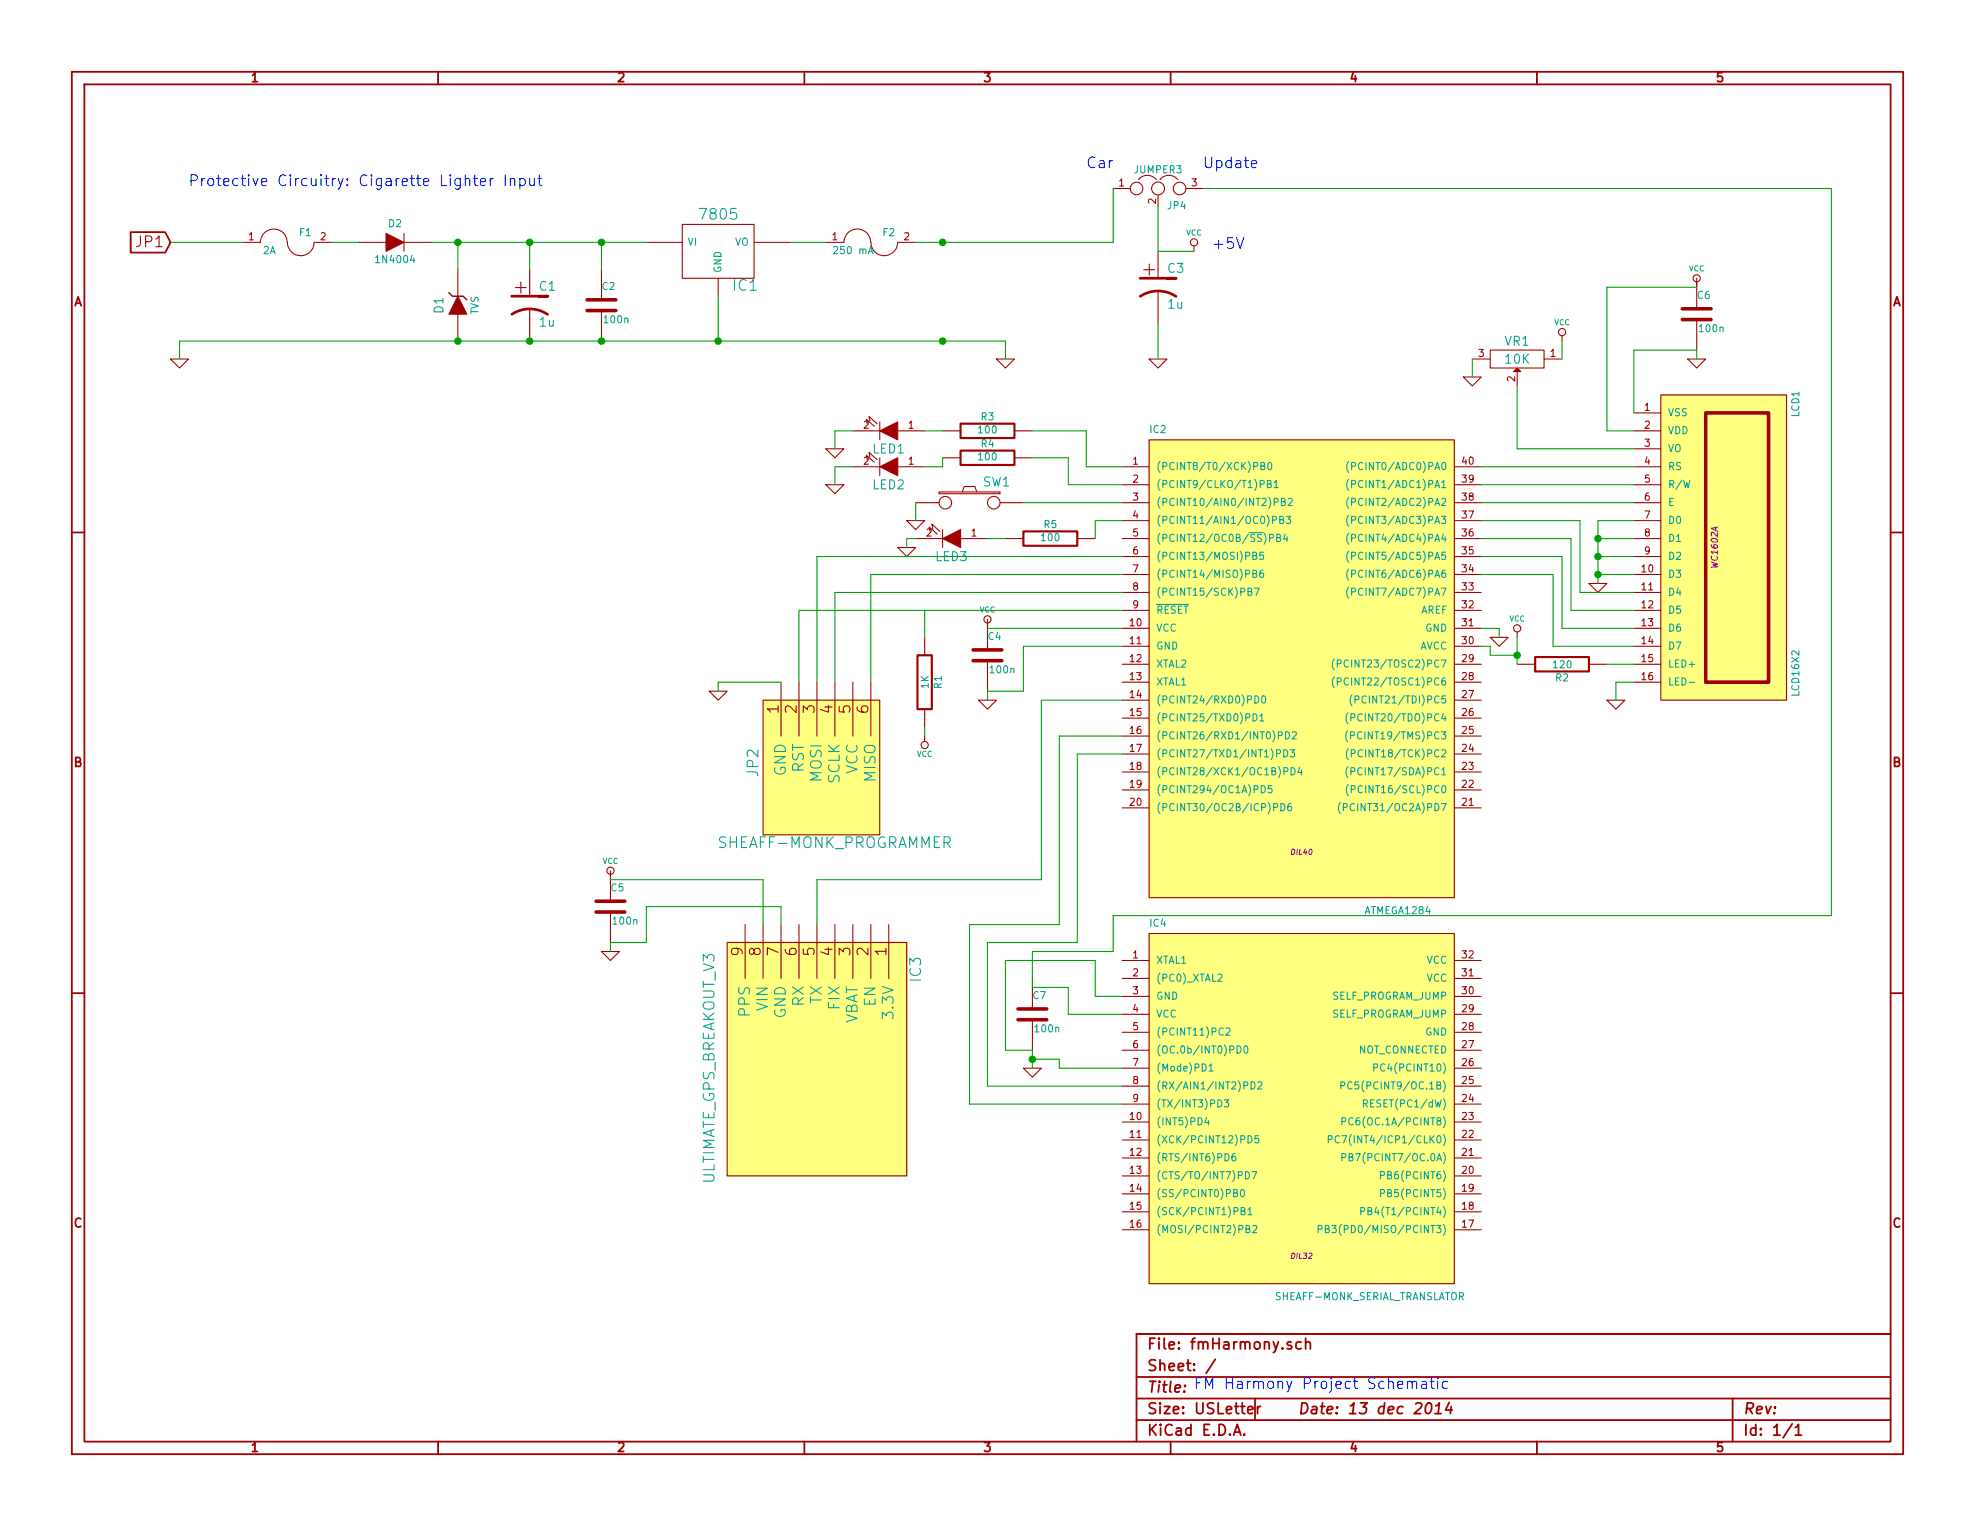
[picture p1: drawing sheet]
EESchema Schematic File Version 2
LIBS:power
LIBS:device
LIBS:transistors
LIBS:conn
LIBS:linear
LIBS:regul
LIBS:74xx
LIBS:cmos4000
LIBS:adc-dac
LIBS:memory
LIBS:xilinx
LIBS:special
LIBS:microcontrollers
LIBS:dsp
LIBS:microchip
LIBS:analog_switches
LIBS:motorola
LIBS:texas
LIBS:intel
LIBS:audio
LIBS:interface
LIBS:digital-audio
LIBS:philips
LIBS:display
LIBS:cypress
LIBS:siliconi
LIBS:opto
LIBS:atmel
LIBS:contrib
LIBS:valves
LIBS:kyles_library
LIBS:fmHarmony-cache
EELAYER 27 0
EELAYER END
$Descr USLetter 11000 8500
encoding utf-8
Sheet 1 1
Title ""
Date "13 dec 2014"
Rev ""
Comp ""
Comment1 ""
Comment2 ""
Comment3 ""
Comment4 ""
$EndDescr
$Comp
L ATMEGA1284 IC2
U 1 1
P 7250 4300
F 0 "IC2" H 6400 6180 40  0000 L BNN
F 1 "ATMEGA1284" H 7600 3500 40  0000 L BNN
F 2 "DIL40" H 7250 3850 30  0000 C CIN
F 3 "" H 7250 3850 60  0000 C CNN
	1    7250 4300
	1    0    0    -1  
$EndComp
$Comp
L R R1
U 1 1
P 5150 3800
F 0 "R1" V 5230 3800 40  0000 C CNN
F 1 "1K" V 5157 3801 40  0000 C CNN
F 2 "" V 5080 3800 30  0000 C CNN
F 3 "" H 5150 3800 30  0000 C CNN
	1    5150 3800
	1    0    0    -1  
$EndComp
$Comp
L VCC #PWR?
U 1 1
P 5150 4100
F 0 "#PWR?" H 5150 4200 30  0001 C CNN
F 1 "VCC" H 5150 4200 30  0000 C CNN
F 2 "" H 5150 4100 60  0000 C CNN
F 3 "" H 5150 4100 60  0000 C CNN
	1    5150 4100
	-1   0    0    1   
$EndComp
$Comp
L VCC #PWR?
U 1 1
P 5500 3500
F 0 "#PWR?" H 5500 3600 30  0001 C CNN
F 1 "VCC" H 5500 3600 30  0000 C CNN
F 2 "" H 5500 3500 60  0000 C CNN
F 3 "" H 5500 3500 60  0000 C CNN
	1    5500 3500
	1    0    0    -1  
$EndComp
$Comp
L GND #PWR?
U 1 1
P 5500 3900
F 0 "#PWR?" H 5500 3900 30  0001 C CNN
F 1 "GND" H 5500 3830 30  0001 C CNN
F 2 "" H 5500 3900 60  0000 C CNN
F 3 "" H 5500 3900 60  0000 C CNN
	1    5500 3900
	1    0    0    -1  
$EndComp
Text Notes 6650 7750 0    60   ~ 0
FM Harmony Project Schematic
$Comp
L POT VR1
U 1 1
P 8450 2000
F 0 "VR1" H 8450 1900 50  0000 C CNN
F 1 "10K" H 8450 2000 50  0000 C CNN
F 2 "" H 8450 2000 60  0000 C CNN
F 3 "" H 8450 2000 60  0000 C CNN
	1    8450 2000
	-1   0    0    1   
$EndComp
$Comp
L GND #PWR?
U 1 1
P 8200 2100
F 0 "#PWR?" H 8200 2100 30  0001 C CNN
F 1 "GND" H 8200 2030 30  0001 C CNN
F 2 "" H 8200 2100 60  0000 C CNN
F 3 "" H 8200 2100 60  0000 C CNN
	1    8200 2100
	1    0    0    -1  
$EndComp
$Comp
L VCC #PWR?
U 1 1
P 8700 1900
F 0 "#PWR?" H 8700 2000 30  0001 C CNN
F 1 "VCC" H 8700 2000 30  0000 C CNN
F 2 "" H 8700 1900 60  0000 C CNN
F 3 "" H 8700 1900 60  0000 C CNN
	1    8700 1900
	1    0    0    -1  
$EndComp
$Comp
L LCD16X2 LCD1
U 1 1
P 9600 3050
F 0 "LCD1" H 8800 3450 40  0000 C CNN
F 1 "LCD16X2" H 10300 3450 40  0000 C CNN
F 2 "WC1602A" H 9600 3000 35  0000 C CIN
F 3 "" H 9600 3050 60  0000 C CNN
	1    9600 3050
	0    1    1    0   
$EndComp
$Comp
L GND #PWR?
U 1 1
P 8900 3250
F 0 "#PWR?" H 8900 3250 30  0001 C CNN
F 1 "GND" H 8900 3180 30  0001 C CNN
F 2 "" H 8900 3250 60  0000 C CNN
F 3 "" H 8900 3250 60  0000 C CNN
	1    8900 3250
	1    0    0    -1  
$EndComp
$Comp
L R R2
U 1 1
P 8700 3700
F 0 "R2" V 8780 3700 40  0000 C CNN
F 1 "120" V 8707 3701 40  0000 C CNN
F 2 "" V 8630 3700 30  0000 C CNN
F 3 "" H 8700 3700 30  0000 C CNN
	1    8700 3700
	0    1    1    0   
$EndComp
$Comp
L VCC #PWR?
U 1 1
P 8450 3550
F 0 "#PWR?" H 8450 3650 30  0001 C CNN
F 1 "VCC" H 8450 3650 30  0000 C CNN
F 2 "" H 8450 3550 60  0000 C CNN
F 3 "" H 8450 3550 60  0000 C CNN
	1    8450 3550
	1    0    0    -1  
$EndComp
$Comp
L GND #PWR?
U 1 1
P 9000 3900
F 0 "#PWR?" H 9000 3900 30  0001 C CNN
F 1 "GND" H 9000 3830 30  0001 C CNN
F 2 "" H 9000 3900 60  0000 C CNN
F 3 "" H 9000 3900 60  0000 C CNN
	1    9000 3900
	1    0    0    -1  
$EndComp
$Comp
L ZENER D1
U 1 1
P 2550 1700
F 0 "D1" H 2550 1800 50  0000 C CNN
F 1 "TVS" H 2550 1600 40  0000 C CNN
F 2 "~" H 2550 1700 60  0000 C CNN
F 3 "~" H 2550 1700 60  0000 C CNN
	1    2550 1700
	0    -1   -1   0   
$EndComp
$Comp
L DIODE D2
U 1 1
P 2200 1350
F 0 "D2" H 2200 1450 40  0000 C CNN
F 1 "1N4004" H 2200 1250 40  0000 C CNN
F 2 "~" H 2200 1350 60  0000 C CNN
F 3 "~" H 2200 1350 60  0000 C CNN
	1    2200 1350
	1    0    0    -1  
$EndComp
$Comp
L FUSE F1
U 1 1
P 1600 1350
F 0 "F1" H 1700 1400 40  0000 C CNN
F 1 "2A" H 1500 1300 40  0000 C CNN
F 2 "~" H 1600 1350 60  0000 C CNN
F 3 "~" H 1600 1350 60  0000 C CNN
	1    1600 1350
	1    0    0    -1  
$EndComp
$Comp
L FUSE F2
U 1 1
P 4850 1350
F 0 "F2" H 4950 1400 40  0000 C CNN
F 1 "250 mA" H 4750 1300 40  0000 C CNN
F 2 "~" H 4850 1350 60  0000 C CNN
F 3 "~" H 4850 1350 60  0000 C CNN
	1    4850 1350
	1    0    0    -1  
$EndComp
$Comp
L C C2
U 1 1
P 3350 1700
F 0 "C2" H 3350 1800 40  0000 L CNN
F 1 "100n" H 3356 1615 40  0000 L CNN
F 2 "~" H 3388 1550 30  0000 C CNN
F 3 "~" H 3350 1700 60  0000 C CNN
	1    3350 1700
	1    0    0    -1  
$EndComp
$Comp
L CP1 C1
U 1 1
P 2950 1700
F 0 "C1" H 3000 1800 50  0000 L CNN
F 1 "1u" H 3000 1600 50  0000 L CNN
F 2 "~" H 2950 1700 60  0000 C CNN
F 3 "~" H 2950 1700 60  0000 C CNN
	1    2950 1700
	1    0    0    -1  
$EndComp
$Comp
L CP1 C3
U 1 1
P 6450 1600
F 0 "C3" H 6500 1700 50  0000 L CNN
F 1 "1u" H 6500 1500 50  0000 L CNN
F 2 "~" H 6450 1600 60  0000 C CNN
F 3 "~" H 6450 1600 60  0000 C CNN
	1    6450 1600
	1    0    0    -1  
$EndComp
$Comp
L 7805 IC1
U 1 1
P 4000 1400
F 0 "IC1" H 4150 1204 60  0000 C CNN
F 1 "7805" H 4000 1600 60  0000 C CNN
F 2 "" H 4000 1400 60  0000 C CNN
F 3 "" H 4000 1400 60  0000 C CNN
	1    4000 1400
	1    0    0    -1  
$EndComp
Text GLabel 950  1350 0    60   Input ~ 0
JP1
$Comp
L GND #PWR?
U 1 1
P 1000 2000
F 0 "#PWR?" H 1000 2000 30  0001 C CNN
F 1 "GND" H 1000 1930 30  0001 C CNN
F 2 "" H 1000 2000 60  0000 C CNN
F 3 "" H 1000 2000 60  0000 C CNN
	1    1000 2000
	1    0    0    -1  
$EndComp
$Comp
L VCC #PWR?
U 1 1
P 6650 1400
F 0 "#PWR?" H 6650 1500 30  0001 C CNN
F 1 "VCC" H 6650 1500 30  0000 C CNN
F 2 "" H 6650 1400 60  0000 C CNN
F 3 "" H 6650 1400 60  0000 C CNN
	1    6650 1400
	1    0    0    -1  
$EndComp
$Comp
L GND #PWR?
U 1 1
P 5600 2000
F 0 "#PWR?" H 5600 2000 30  0001 C CNN
F 1 "GND" H 5600 1930 30  0001 C CNN
F 2 "" H 5600 2000 60  0000 C CNN
F 3 "" H 5600 2000 60  0000 C CNN
	1    5600 2000
	1    0    0    -1  
$EndComp
Text Notes 1050 1050 0    60   ~ 0
Protective Circuitry: Cigarette Lighter Input
$Comp
L C C4
U 1 1
P 5500 3650
F 0 "C4" H 5500 3750 40  0000 L CNN
F 1 "100n" H 5506 3565 40  0000 L CNN
F 2 "~" H 5538 3500 30  0000 C CNN
F 3 "~" H 5500 3650 60  0000 C CNN
	1    5500 3650
	1    0    0    -1  
$EndComp
$Comp
L VCC #PWR?
U 1 1
P 3400 4900
F 0 "#PWR?" H 3400 5000 30  0001 C CNN
F 1 "VCC" H 3400 5000 30  0000 C CNN
F 2 "" H 3400 4900 60  0000 C CNN
F 3 "" H 3400 4900 60  0000 C CNN
	1    3400 4900
	1    0    0    -1  
$EndComp
$Comp
L GND #PWR?
U 1 1
P 3400 5300
F 0 "#PWR?" H 3400 5300 30  0001 C CNN
F 1 "GND" H 3400 5230 30  0001 C CNN
F 2 "" H 3400 5300 60  0000 C CNN
F 3 "" H 3400 5300 60  0000 C CNN
	1    3400 5300
	1    0    0    -1  
$EndComp
$Comp
L C C5
U 1 1
P 3400 5050
F 0 "C5" H 3400 5150 40  0000 L CNN
F 1 "100n" H 3406 4965 40  0000 L CNN
F 2 "~" H 3438 4900 30  0000 C CNN
F 3 "~" H 3400 5050 60  0000 C CNN
	1    3400 5050
	1    0    0    -1  
$EndComp
$Comp
L GND #PWR?
U 1 1
P 4000 3850
F 0 "#PWR?" H 4000 3850 30  0001 C CNN
F 1 "GND" H 4000 3780 30  0001 C CNN
F 2 "" H 4000 3850 60  0000 C CNN
F 3 "" H 4000 3850 60  0000 C CNN
	1    4000 3850
	1    0    0    -1  
$EndComp
$Comp
L VCC #PWR?
U 1 1
P 9450 1600
F 0 "#PWR?" H 9450 1700 30  0001 C CNN
F 1 "VCC" H 9450 1700 30  0000 C CNN
F 2 "" H 9450 1600 60  0000 C CNN
F 3 "" H 9450 1600 60  0000 C CNN
	1    9450 1600
	1    0    0    -1  
$EndComp
$Comp
L GND #PWR?
U 1 1
P 9450 2000
F 0 "#PWR?" H 9450 2000 30  0001 C CNN
F 1 "GND" H 9450 1930 30  0001 C CNN
F 2 "" H 9450 2000 60  0000 C CNN
F 3 "" H 9450 2000 60  0000 C CNN
	1    9450 2000
	1    0    0    -1  
$EndComp
$Comp
L C C6
U 1 1
P 9450 1750
F 0 "C6" H 9450 1850 40  0000 L CNN
F 1 "100n" H 9456 1665 40  0000 L CNN
F 2 "~" H 9488 1600 30  0000 C CNN
F 3 "~" H 9450 1750 60  0000 C CNN
	1    9450 1750
	1    0    0    -1  
$EndComp
Text Notes 6750 1400 0    60   ~ 0
+5V\n
$Comp
L GND #PWR?
U 1 1
P 5750 5950
F 0 "#PWR?" H 5750 5950 30  0001 C CNN
F 1 "GND" H 5750 5880 30  0001 C CNN
F 2 "" H 5750 5950 60  0000 C CNN
F 3 "" H 5750 5950 60  0000 C CNN
	1    5750 5950
	1    0    0    -1  
$EndComp
$Comp
L C C7
U 1 1
P 5750 5650
F 0 "C7" H 5750 5750 40  0000 L CNN
F 1 "100n" H 5756 5565 40  0000 L CNN
F 2 "~" H 5788 5500 30  0000 C CNN
F 3 "~" H 5750 5650 60  0000 C CNN
	1    5750 5650
	1    0    0    -1  
$EndComp
$Comp
L SHEAFF-MONK_PROGRAMMER JP2
U 1 1
P 4600 4600
F 0 "JP2" V 4200 4950 60  0000 C CNN
F 1 "SHEAFF-MONK_PROGRAMMER" H 4650 4500 60  0000 C CNN
F 2 "" H 4650 4500 60  0000 C CNN
F 3 "" H 4650 4500 60  0000 C CNN
	1    4600 4600
	1    0    0    -1  
$EndComp
$Comp
L ULTIMATE_GPS_BREAKOUT_V3 IC3
U 1 1
P 4000 5950
F 0 "IC3" H 3450 7050 60  0000 C CNN
F 1 "ULTIMATE_GPS_BREAKOUT_V3" H 4000 5900 60  0000 C CNN
F 2 "" H 3450 7050 60  0000 C CNN
F 3 "" H 3450 7050 60  0000 C CNN
	1    4000 5950
	0    1    1    0   
$EndComp
$Comp
L GND #PWR?
U 1 1
P 8350 3550
F 0 "#PWR?" H 8350 3550 30  0001 C CNN
F 1 "GND" H 8350 3480 30  0001 C CNN
F 2 "" H 8350 3550 60  0000 C CNN
F 3 "" H 8350 3550 60  0000 C CNN
	1    8350 3550
	1    0    0    -1  
$EndComp
$Comp
L JUMPER3 JP4
U 1 1
P 6450 1050
F 0 "JP4" H 6500 950 40  0000 L CNN
F 1 "JUMPER3" H 6450 1150 40  0000 C CNN
F 2 "~" H 6450 1050 60  0000 C CNN
F 3 "~" H 6450 1050 60  0000 C CNN
	1    6450 1050
	1    0    0    -1  
$EndComp
$Comp
L SHEAFF-MONK_SERIAL_TRANSLATOR IC4
U 1 1
P 7200 7100
F 0 "IC4" H 6400 9030 40  0000 L BNN
F 1 "SHEAFF-MONK_SERIAL_TRANSLATOR" H 7100 6950 40  0000 L BNN
F 2 "DIL32" H 7250 7200 30  0000 C CIN
F 3 "" H 7250 7200 60  0000 C CNN
	1    7200 7100
	1    0    0    -1  
$EndComp
Text Notes 6050 950  0    60   ~ 0
Car
Text Notes 6700 950  0    60   ~ 0
Update
$Comp
L GND #PWR?
U 1 1
P 6450 2000
F 0 "#PWR?" H 6450 2000 30  0001 C CNN
F 1 "GND" H 6450 1930 30  0001 C CNN
F 2 "" H 6450 2000 60  0000 C CNN
F 3 "" H 6450 2000 60  0000 C CNN
	1    6450 2000
	1    0    0    -1  
$EndComp
$Comp
L SW_PUSH SW1
U 1 1
P 5400 2800
F 0 "SW1" H 5550 2910 50  0000 C CNN
F 1 " " H 5400 2720 50  0000 C CNN
F 2 "~" H 5400 2800 60  0000 C CNN
F 3 "~" H 5400 2800 60  0000 C CNN
	1    5400 2800
	1    0    0    -1  
$EndComp
$Comp
L GND #PWR?
U 1 1
P 5100 2900
F 0 "#PWR?" H 5100 2900 30  0001 C CNN
F 1 "GND" H 5100 2830 30  0001 C CNN
F 2 "" H 5100 2900 60  0000 C CNN
F 3 "" H 5100 2900 60  0000 C CNN
	1    5100 2900
	1    0    0    -1  
$EndComp
$Comp
L R R3
U 1 1
P 5500 2400
F 0 "R3" V 5580 2400 40  0000 C CNN
F 1 "100" V 5507 2401 40  0000 C CNN
F 2 "" V 5430 2400 30  0000 C CNN
F 3 "" H 5500 2400 30  0000 C CNN
	1    5500 2400
	0    -1   -1   0   
$EndComp
$Comp
L R R4
U 1 1
P 5500 2550
F 0 "R4" V 5580 2550 40  0000 C CNN
F 1 "100" V 5507 2551 40  0000 C CNN
F 2 "" V 5430 2550 30  0000 C CNN
F 3 "" H 5500 2550 30  0000 C CNN
	1    5500 2550
	0    -1   -1   0   
$EndComp
$Comp
L LED LED1
U 1 1
P 4950 2400
F 0 "LED1" H 4950 2500 50  0000 C CNN
F 1 " " H 4950 2300 50  0000 C CNN
F 2 "~" H 4950 2400 60  0000 C CNN
F 3 "~" H 4950 2400 60  0000 C CNN
	1    4950 2400
	-1   0    0    1   
$EndComp
$Comp
L LED LED2
U 1 1
P 4950 2600
F 0 "LED2" H 4950 2700 50  0000 C CNN
F 1 " " H 4950 2500 50  0000 C CNN
F 2 "~" H 4950 2600 60  0000 C CNN
F 3 "~" H 4950 2600 60  0000 C CNN
	1    4950 2600
	-1   0    0    1   
$EndComp
$Comp
L GND #PWR?
U 1 1
P 4650 2700
F 0 "#PWR?" H 4650 2700 30  0001 C CNN
F 1 "GND" H 4650 2630 30  0001 C CNN
F 2 "" H 4650 2700 60  0000 C CNN
F 3 "" H 4650 2700 60  0000 C CNN
	1    4650 2700
	1    0    0    -1  
$EndComp
$Comp
L GND #PWR?
U 1 1
P 4650 2500
F 0 "#PWR?" H 4650 2500 30  0001 C CNN
F 1 "GND" H 4650 2430 30  0001 C CNN
F 2 "" H 4650 2500 60  0000 C CNN
F 3 "" H 4650 2500 60  0000 C CNN
	1    4650 2500
	1    0    0    -1  
$EndComp
$Comp
L R R5
U 1 1
P 5850 3000
F 0 "R5" V 5930 3000 40  0000 C CNN
F 1 "100" V 5857 3001 40  0000 C CNN
F 2 "" V 5780 3000 30  0000 C CNN
F 3 "" H 5850 3000 30  0000 C CNN
	1    5850 3000
	0    -1   -1   0   
$EndComp
$Comp
L LED LED3
U 1 1
P 5300 3000
F 0 "LED3" H 5300 3100 50  0000 C CNN
F 1 " " H 5300 2900 50  0000 C CNN
F 2 "~" H 5300 3000 60  0000 C CNN
F 3 "~" H 5300 3000 60  0000 C CNN
	1    5300 3000
	-1   0    0    1   
$EndComp
$Comp
L GND #PWR?
U 1 1
P 5050 3050
F 0 "#PWR?" H 5050 3050 30  0001 C CNN
F 1 "GND" H 5050 2980 30  0001 C CNN
F 2 "" H 5050 3050 60  0000 C CNN
F 3 "" H 5050 3050 60  0000 C CNN
	1    5050 3050
	1    0    0    -1  
$EndComp
Connection ~ 3350 1350
Wire Wire Line
	3350 1350 3350 1500
Connection ~ 2950 1350
Wire Wire Line
	2950 1350 2950 1500
Connection ~ 2550 1350
Wire Wire Line
	2550 1500 2550 1350
Wire Wire Line
	2400 1350 3600 1350
Wire Wire Line
	1000 1900 5600 1900
Wire Wire Line
	1000 1900 1000 2000
Wire Wire Line
	1850 1350 2000 1350
Wire Wire Line
	950  1350 1350 1350
Wire Wire Line
	9000 3800 9000 3900
Wire Wire Line
	9100 3800 9000 3800
Wire Wire Line
	8950 3700 9100 3700
Wire Wire Line
	8450 3550 8450 3700
Wire Wire Line
	8650 3600 9100 3600
Wire Wire Line
	8650 3200 8650 3600
Wire Wire Line
	8250 3200 8650 3200
Wire Wire Line
	8700 3500 9100 3500
Wire Wire Line
	8700 3100 8700 3500
Wire Wire Line
	8250 3100 8700 3100
Wire Wire Line
	8750 3400 9100 3400
Wire Wire Line
	8750 3000 8750 3400
Wire Wire Line
	8250 3000 8750 3000
Wire Wire Line
	8800 3300 9100 3300
Wire Wire Line
	8800 2900 8800 3300
Wire Wire Line
	8250 2900 8800 2900
Connection ~ 8900 3000
Wire Wire Line
	9100 2900 8900 2900
Connection ~ 8900 3100
Wire Wire Line
	9100 3000 8900 3000
Connection ~ 8900 3200
Wire Wire Line
	8900 3100 9100 3100
Wire Wire Line
	8900 2900 8900 3250
Wire Wire Line
	9100 3200 8900 3200
Wire Wire Line
	9100 2800 8250 2800
Wire Wire Line
	9100 2700 8250 2700
Wire Wire Line
	8250 2600 9100 2600
Wire Wire Line
	8450 2500 8450 2150
Wire Wire Line
	9100 2500 8450 2500
Wire Wire Line
	9100 2400 8950 2400
Wire Wire Line
	8700 2000 8700 1900
Wire Wire Line
	8200 2000 8200 2100
Wire Wire Line
	6250 3900 5800 3900
Wire Wire Line
	5500 3850 5500 3900
Wire Wire Line
	5500 3500 6250 3500
Wire Wire Line
	5150 4050 5150 4100
Wire Wire Line
	5150 3400 5150 3550
Wire Wire Line
	4650 3300 6250 3300
Wire Wire Line
	4650 3800 4650 3300
Wire Wire Line
	4850 3200 6250 3200
Wire Wire Line
	4850 3800 4850 3200
Wire Wire Line
	4550 3100 6250 3100
Wire Wire Line
	4550 3800 4550 3100
Wire Wire Line
	4450 3800 4450 3400
Connection ~ 2550 1900
Connection ~ 2950 1900
Wire Wire Line
	4000 1650 4000 1900
Connection ~ 3350 1900
Wire Wire Line
	4400 1350 4600 1350
Connection ~ 4000 1900
Wire Wire Line
	5100 1350 6200 1350
Connection ~ 5250 1350
Wire Wire Line
	5600 1900 5600 2000
Connection ~ 5250 1900
Wire Wire Line
	4450 3400 6250 3400
Wire Wire Line
	5500 3850 5700 3850
Wire Wire Line
	5700 3850 5700 3600
Wire Wire Line
	5700 3600 6250 3600
Wire Wire Line
	3400 5250 3400 5300
Wire Wire Line
	3400 5250 3600 5250
Wire Wire Line
	3400 4900 4250 4900
Wire Wire Line
	4000 3850 4000 3800
Wire Wire Line
	4000 3800 4350 3800
Wire Wire Line
	4250 4900 4250 5150
Wire Wire Line
	4350 5150 4350 5050
Wire Wire Line
	4350 5050 3600 5050
Wire Wire Line
	3600 5050 3600 5250
Wire Wire Line
	9450 1950 9450 2000
Wire Wire Line
	8950 2400 8950 1600
Wire Wire Line
	8950 1600 9450 1600
Wire Wire Line
	9100 2300 9100 1950
Wire Wire Line
	9100 1950 9450 1950
Wire Wire Line
	5800 3900 5800 4900
Wire Wire Line
	5800 4900 4550 4900
Wire Wire Line
	4550 4900 4550 5150
Wire Wire Line
	5750 5850 5750 5950
Connection ~ 5750 5900
Wire Wire Line
	5750 5500 5950 5500
Wire Wire Line
	5950 5500 5950 5650
Wire Wire Line
	5950 5650 6250 5650
Wire Wire Line
	5750 5850 5600 5850
Wire Wire Line
	5600 5850 5600 5350
Wire Wire Line
	5600 5350 6100 5350
Wire Wire Line
	6100 5350 6100 5550
Wire Wire Line
	6100 5550 6250 5550
Wire Wire Line
	6250 5950 5900 5950
Wire Wire Line
	5900 5950 5900 5900
Wire Wire Line
	5900 5900 5750 5900
Wire Wire Line
	6250 4200 6000 4200
Wire Wire Line
	6000 4200 6000 5250
Wire Wire Line
	6000 5250 5500 5250
Wire Wire Line
	5500 5250 5500 6050
Wire Wire Line
	5500 6050 6250 6050
Wire Wire Line
	6250 6150 5400 6150
Wire Wire Line
	5400 6150 5400 5150
Wire Wire Line
	5400 5150 5900 5150
Wire Wire Line
	5900 5150 5900 4100
Wire Wire Line
	5900 4100 6250 4100
Wire Wire Line
	8250 3500 8350 3500
Wire Wire Line
	8350 3500 8350 3550
Wire Wire Line
	8250 3600 8300 3600
Wire Wire Line
	8300 3600 8300 3650
Wire Wire Line
	8300 3650 8450 3650
Connection ~ 8450 3650
Wire Wire Line
	6450 1150 6450 1400
Wire Wire Line
	6450 1400 6650 1400
Wire Wire Line
	6200 1350 6200 1050
Wire Wire Line
	5750 5500 5750 5300
Wire Wire Line
	5750 5300 6200 5300
Wire Wire Line
	6200 5300 6200 5100
Wire Wire Line
	6200 5100 10200 5100
Wire Wire Line
	10200 5100 10200 1050
Wire Wire Line
	10200 1050 6700 1050
Wire Wire Line
	6450 1800 6450 2000
Wire Wire Line
	6250 2800 5700 2800
Wire Wire Line
	5100 2900 5100 2800
Wire Wire Line
	6250 2600 6050 2600
Wire Wire Line
	6050 2600 6050 2400
Wire Wire Line
	6050 2400 5750 2400
Wire Wire Line
	5750 2550 5950 2550
Wire Wire Line
	5950 2550 5950 2700
Wire Wire Line
	5950 2700 6250 2700
Wire Wire Line
	5250 2550 5250 2600
Wire Wire Line
	5250 2600 5150 2600
Wire Wire Line
	5250 2400 5150 2400
Wire Wire Line
	4750 2400 4650 2400
Wire Wire Line
	4650 2400 4650 2500
Wire Wire Line
	4750 2600 4650 2600
Wire Wire Line
	4650 2600 4650 2700
Wire Wire Line
	5600 3000 5500 3000
Wire Wire Line
	5100 3000 5050 3000
Wire Wire Line
	5050 3000 5050 3050
Wire Wire Line
	6250 2900 6100 2900
Wire Wire Line
	6100 2900 6100 3000
$EndSCHEMATC
